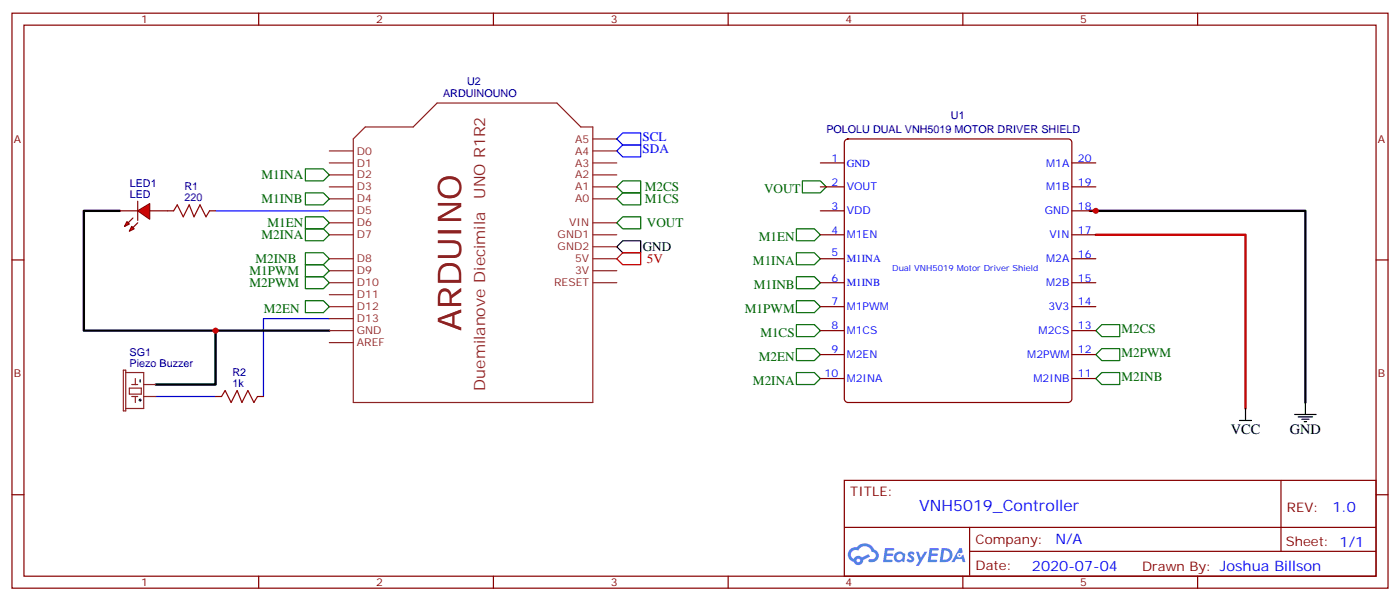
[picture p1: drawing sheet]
<svg xmlns="http://www.w3.org/2000/svg" width="412mm" height="177mm" viewBox="0 0 412 177" stroke-linecap="round" stroke-linejoin="round" font-family="sans-serif">
<g fill="none" stroke="#870000" stroke-width=".35">
<path d="M3.5 3.9h405.4v169.3h-405.4zM7.1 7.4h398.2v162.3h-398.2zM76.2 3.9v3.5M145.3 3.9v3.5M214.5 3.9v3.5M283.6 3.9v3.5M352.8 3.9v3.5M3.5 76.6h3.6M405.3 76.6h3.6M3.5 145.7h3.6M248.7 141.5h156.6v28.2h-156.6zM248.7 155.3h156.5"/>
<path d="M285.6 155.3v14.1M377.3 141.5v20.9M405.3 145.7h3.6M76.2 169.7v3.5M145.3 169.7v3.5M214.5 169.7v3.5M283.6 169.7v3.5M285.6 162.4h119.6M352.8 169.7v3.5"/>
</g>
<g fill="#5487ff">
<path d="M267.7 162.6a1.22 1.22 0 0 1 1.7 .3l-.4 .6a.47 .47 0 0 0-.3-.4 .47 .47 0 0 0-.5 .2l.1 .2a1.14 1.14 0 0 1 .8 1.7 1.14 1.14 0 0 1-1.9 0l-.2-.2 .5-.5 .7 .4a.29 .29 0 0 0 .3-.2 .29 .29 0 0 0-.2-.4 1.04 1.04 0 0 1-.6-1.7z"/>
<path d="M260.7 161.4h2.4l.3 .2-.2 .5h-1.8l-.1 .9h1.5l.3 .4-.3 .3h-1.6l-.2 1.1 1.7 .1 .2 .3-.2 .3h-2.6z"/>
<path d="M273.8 161.4h2.4l.3 .2-.1 .5h-1.8l-.2 .9h1.6l.3 .4-.4 .3h-1.6l-.1 1.1 1.7 .1 .2 .3-.2 .3h-2.6z"/>
<path d="M282.6 161.4h.7l.3 1.2-.6 .4a.69 .69 0 0 0-1 .2 .69 .69 0 0 0 .4 1 .69 .69 0 0 0 .9-.6l.5-.3 .6 2.2h-.8l-.2-.8h-1.8l-.5 .8h-.8z"/>
<path d="M269.8 162.5h.8l.6 1.8 1.1-1.8h.9l-2.6 4.2h-.8l.9-1.6z"/>
<path d="M277.4 161.4l-.6 4.1h1.3a2.11 2.11 0 0 0 2.5-2.1 2.11 2.11 0 0 0-2.5-2zM278.1 162.1a1.39 1.39 0 0 1 1.7 1.4 1.39 1.39 0 0 1-1.8 1.3h-.3z"/>
<path d="M263.7 163a1.54 1.54 0 0 0-.1 2.2 1.54 1.54 0 0 0 2.2 .1l.6 .2 .3-2.3-.2-.2h-.4a1.49 1.49 0 0 0-2.4 0zM264 164a.94 .94 0 0 1 1.8 0 .94 .94 0 0 1-1.8 0z"/>
<path d="M250.4 161.8a2.18 2.18 0 0 0 1.1 3.7 1.44 1.44 0 0 0 1.6 .9 1.44 1.44 0 0 0 1.2-1.5l2-1-.5-.7-1.9 .9a1.47 1.47 0 0 0-2.4 .5 1.39 1.39 0 0 1-.7-2 1.39 1.39 0 0 1 2-.4 2.12 2.12 0 0 1 2.2-1.3 2.12 2.12 0 0 1 1.9 1.7 1.14 1.14 0 0 1 1.1 1.4 1.14 1.14 0 0 1-1.7 .7 .43 .43 0 0 0-.5 .4 .43 .43 0 0 0 .4 .5 1.98 1.98 0 0 0 2.5-1.3 1.98 1.98 0 0 0-1.2-2.5 3.1 3.1 0 0 0-5.3-.7l-.9 .1zM252.3 165.1a.55 .55 0 0 1 1.1 0 .55 .55 0 0 1-1.1 0z"/>
<circle cx="282.6" cy="163.5" r=".26"/>
</g>
<path d="M181.7 72.7l1.7-1.8h5.3v3.5h-5.3z" fill="none" stroke="#000" stroke-width=".35"/>
<path d="M181.7 76.2l1.7-1.8h5.3v3.6h-5.3z" fill="none" stroke="#c00" stroke-width=".35"/>
<path d="M35.3 62.1h-10.6v35.3h72.3M321 62.1h63.5v56.4M63.5 97.4v15.8h-17.6" fill="none" stroke="#000" stroke-width=".71"/>
<path d="M322.8 69.1h44.1v51.2" fill="none" stroke="#c00" stroke-width=".71"/>
<path d="M97 93.8h-19.4v23M45.9 116.8h17.6" fill="none" stroke="#00c" stroke-width=".35"/>
<path d="M63.5 62.1h33.5" fill="none" stroke="#30f" stroke-width=".35"/>
<g fill="#f00" stroke="#870000" stroke-width=".35">
<path d="M40.6 62.1l3.5-2.1v4.6z"/>
<path d="M40.6 59.3v5.6z"/>
</g>
<g fill="#870000" stroke="#870000" stroke-width=".35">
<path d="M40.6 65.6l-1.4 1.4z"/>
<path d="M39.2 64.2l-1.5 1.4z"/>
</g>
<g fill="#f00" stroke="#870000" stroke-width=".35">
<path d="M38.8 66.7l.7 .7-1.4 .7z"/>
<path d="M37.4 65.3l.7 .7-1.4 .7z"/>
</g>
<path d="M35.3 62.1h5.3M44.1 62.1h7.1M61.7 62.1h1.8M63.5 116.8h1.8M75.8 116.8h1.8" fill="none" stroke="#870000" stroke-width=".35"/>
<path d="M181.7 40.9l1.7-1.7h5.3v3.5h-5.3zM181.7 44.4l1.7-1.7h5.3v3.5h-5.3z" fill="none" stroke="#00f" stroke-width=".35"/>
<g fill="none" stroke="#060" stroke-width=".35">
<path d="M90 56.8h5.2l1.8 1.8-1.8 1.7h-5.2zM90 49.7h5.2l1.8 1.8-1.8 1.8h-5.2zM181.7 55l1.7-1.7h5.3v3.5h-5.3zM181.7 58.6l1.7-1.8h5.3v3.5h-5.3zM236.4 53.3h5.3l1.7 1.7-1.7 1.8h-5.3zM90 78h5.2l1.8 1.7-1.8 1.8h-5.2zM90 74.4h5.2l1.8 1.8-1.8 1.8h-5.2zM90 67.4h5.2l1.8 1.7-1.8 1.8h-5.2zM90 63.9h5.2l1.8 1.7-1.8 1.8h-5.2zM183.4 63.9h5.3v3.5h-5.3l-1.7-1.8zM234.6 74.4h5.3l1.8 1.8-1.8 1.8h-5.3zM234.6 67.4h5.3l1.8 1.7-1.8 1.8h-5.3z"/>
<path d="M90 88.5h5.2l1.8 1.8-1.8 1.8h-5.2zM90 81.5h5.2l1.8 1.8-1.8 1.7h-5.2zM234.6 95.6h5.3l1.8 1.8-1.8 1.7h-5.3zM234.6 88.5h5.3l1.8 1.8-1.8 1.8h-5.3zM234.6 81.5h5.3l1.8 1.8-1.8 1.7h-5.3zM322.8 97.4l1.8-1.8h5.2v3.5h-5.2zM234.6 109.7h5.3l1.8 1.8-1.8 1.7h-5.3zM234.6 102.7h5.3l1.8 1.7-1.8 1.8h-5.3zM322.8 104.4l1.8-1.7h5.2v3.5h-5.2zM322.8 111.5l1.8-1.8h5.2v3.5h-5.2z"/>
</g>
<path d="M51.2 62.1l1-1.8 1.8 3.6 1.7-3.6 1.4 3.6 1.8-3.6 1.8 3.6 1-1.8M65.3 116.8l1-1.8 1.8 3.5 1.7-3.5 1.5 3.5 1.7-3.5 1.8 3.5 1-1.7" fill="none" stroke="#a10000" stroke-width=".35"/>
<path d="M41.3 117.5v.3h-.4M41.3 111.8v.7M41.6 117.8h-.3v.4M384.5 118.5v3.6M365.1 123.8h3.6M366.9 120.3v3.5M381.4 122.1h6.3M382.4 122.8h4.2M383.5 123.5h2.1M384.2 124.2h.7" fill="none" stroke="#000" stroke-width=".35"/>
<path d="M36.3 109h.7v12h-.7zM37 109.7h5.3v10.6h-5.3M38.1 114.3h3.5v1.8h-3.5zM38.8 116.8h1.8M38.8 113.2h1.8M39.9 111.5v1.7M39.9 116.8v1.7M42.3 116.8h3.6M42.3 113.2h3.6" fill="none" stroke="#8c2424" stroke-width=".35"/>
<path d="M248.9 41.4l.9-.5h64.9l.8 .5 .2 .6v75.5l-.4 .8-.6 .2h-64.9l-.9-.4-.2-.6v-75.5z" fill="#fff" stroke="#870000" stroke-width=".35"/>
<g fill="none" stroke="#870000" stroke-width=".35">
<path d="M241.7 48h7M241.7 55h7M315.7 48h7.1M315.7 55h7.1M241.7 62.1h7M241.7 69.1h7M241.7 76.2h7M315.7 62.1h7.1M315.7 69.1h7.1M315.7 76.2h7.1M241.7 83.3h7M241.7 90.3h7"/>
<path d="M241.7 97.4h7M315.7 83.3h7.1M315.7 90.3h7.1M315.7 97.4h7.1M241.7 104.4h7M241.7 111.5h7M315.7 104.4h7.1M315.7 111.5h7.1"/>
</g>
<g fill="none" stroke="#8c2424" stroke-width=".35">
<path d="M97 44.4h7.1M97 48h7.1M97 51.5h7.1M97 55h7.1M97 58.6h7.1M104.1 40.9l3.5-3.5h14.1l7.1-7.1h35.2l7.1 7.1h3.5v81.1h-70.5zM174.6 44.4h7.1M174.6 48h7.1M174.6 51.5h7.1M174.6 55h7.1M174.6 58.6h7.1M174.6 40.9h7.1"/>
<path d="M97 62.1h7.1M97 65.6h7.1M97 69.1h7.1M97 76.2h7.1M97 79.7h7.1M174.6 65.6h7.1M174.6 69.1h7.1M174.6 76.2h7.1M174.6 79.7h7.1M174.6 72.7h7.1M97 83.3h7.1M97 86.8h7.1"/>
<path d="M97 90.3h7.1M97 93.8h7.1M97 97.4h7.1M174.6 83.3h7.1M97 100.9h7.1"/>
</g>
<g fill="#c00">
<circle cx="63.5" cy="97.4" r=".88"/>
<circle cx="322.8" cy="62.1" r=".88"/>
</g>
<text font-size="9.5" fill="#8d2323" x="135.8" y="97.4" transform="rotate(-90 135.8 97.4)">ARDUINO</text>
<g font-size="4.6" fill="#8d2323">
<text x="142.9" y="58.6" transform="rotate(-90 142.9 58.6)">UNO R1R2</text>
<text x="142.9" y="115" transform="rotate(-90 142.9 115)">Duemilanove Diecimila</text>
</g>
<text font-size="4.6" fill="#00f" x="270.8" y="150.5">VNH5019_Controller</text>
<g font-size="4.2">
<text x="362.5" y="127.7">VCC</text>
<text x="379.9" y="127.7">GND</text>
</g>
<g font-size="4.2" fill="#00f">
<text x="392.5" y="150.7">1.0</text>
<text x="310.9" y="160.3">N/A</text>
<text x="304" y="168.1">2020-07-04</text>
</g>
<g font-size="3.9" fill="#00f">
<text x="189.3" y="41.7">SCL</text>
<text x="189.3" y="45.2">SDA</text>
</g>
<g font-size="3.9" fill="#060">
<text x="77.1" y="52.7">M1INA</text>
<text x="77.1" y="59.8">M1INB</text>
<text x="189.9" y="56.3">M2CS</text>
<text x="189.9" y="59.8">M1CS</text>
<text x="225.1" y="56.8">VOUT</text>
<text x="77.1" y="70.4">M2INA</text>
<text x="78.8" y="66.9">M1EN</text>
<text x="190.6" y="66.9">VOUT</text>
<text x="223.5" y="70.9">M1EN</text>
<text x="75.3" y="77.4">M2INB</text>
<text x="221.8" y="78">M1INA</text>
<text x="73.5" y="81">M1PWM</text>
<text x="73.5" y="84.5">M2PWM</text>
<text x="222" y="85">M1INB</text>
<text x="77.7" y="92">M2EN</text>
<text x="219.4" y="92.1">M1PWM</text>
<text x="224" y="99.1">M1CS</text>
<text x="330.4" y="98.1">M2CS</text>
<text x="223.5" y="106.2">M2EN</text>
<text x="330.4" y="105.2">M2PWM</text>
<text x="221.8" y="113.2">M2INA</text>
<text x="330.4" y="112.2">M2INB</text>
</g>
<text font-size="3.9" x="189.3" y="73.9">GND</text>
<text font-size="3.9" fill="#c00" x="190.6" y="77.5">5V</text>
<g font-size="3.9" fill="#800">
<text x="250.5" y="146.1">TITLE:</text>
<text x="379.1" y="150.7">REV:</text>
<text x="287.4" y="160.2">Company:</text>
<text x="378.7" y="160.9">Sheet: 1/1</text>
<text x="287.4" y="167.9">Date:</text>
<text x="336.4" y="168">Drawn By: Joshua Billson</text>
</g>
<g font-size="3.2" fill="#800">
<text x="41.6" y="6.9">1</text>
<text x="110.8" y="6.9">2</text>
<text x="179.9" y="6.9">3</text>
<text x="249.1" y="6.9">4</text>
<text x="318.2" y="6.9">5</text>
<text x="4.1" y="42">A</text>
<text x="405.9" y="42">A</text>
<text x="4.1" y="111.1">B</text>
<text x="405.9" y="111.1">B</text>
<text x="41.6" y="172.7">1</text>
<text x="110.8" y="172.7">2</text>
<text x="179.9" y="172.7">3</text>
<text x="249.1" y="172.7">4</text>
<text x="318.2" y="172.7">5</text>
</g>
<g font-size="3.2" fill="#000080">
<text x="130.5" y="28.6">ARDUINOUNO</text>
<text x="137.6" y="25">U2</text>
<text x="280.1" y="34.9">U1</text>
<text x="243.4" y="39.2">POLOLU DUAL VNH5019 MOTOR DRIVER SHIELD</text>
<text x="38.2" y="58.2">LED</text>
<text x="38.2" y="55">LED1</text>
<text x="54.3" y="59.3">220</text>
<text x="54.3" y="56">R1</text>
<text x="38.2" y="108">Piezo Buzzer</text>
<text x="38.2" y="104.9">SG1</text>
<text x="68.4" y="113.9">1k</text>
<text x="68.4" y="110.7">R2</text>
</g>
<g font-size="3.2" fill="#8d2323">
<text x="169.4" y="42">A5</text>
<text x="105.1" y="45.5">D0</text>
<text x="169.4" y="45.5">A4</text>
<text x="105.1" y="49">D1</text>
<text x="105.1" y="52.6">D2</text>
<text x="169.4" y="49">A3</text>
<text x="169.4" y="52.6">A2</text>
<text x="105.1" y="56.1">D3</text>
<text x="105.1" y="59.6">D4</text>
<text x="169.4" y="56.1">A1</text>
<text x="169.4" y="59.6">A0</text>
<text x="105.1" y="63.1">D5</text>
<text x="105.1" y="66.7">D6</text>
<text x="105.1" y="70.2">D7</text>
<text x="164.3" y="70.2">GND1</text>
<text x="167.7" y="66.7">VIN</text>
<text x="105.1" y="77.3">D8</text>
<text x="164.3" y="73.7">GND2</text>
<text x="169.4" y="77.3">5V</text>
<text x="105.1" y="80.8">D9</text>
<text x="169.4" y="80.8">3V</text>
<text x="105.1" y="84.3">D10</text>
<text x="105.1" y="87.8">D11</text>
<text x="163.2" y="84.3">RESET</text>
<text x="105.1" y="91.4">D12</text>
<text x="105.1" y="94.9">D13</text>
<text x="105.1" y="98.4">GND</text>
<text x="105.1" y="102">AREF</text>
</g>
<g font-size="3.2" fill="#00f">
<text x="244.9" y="47.6">1</text>
<text x="317.5" y="47.6">20</text>
<text x="249.4" y="49">GND</text>
<text x="308.2" y="49">M1A</text>
<text x="244.9" y="54.7">2</text>
<text x="249.4" y="56.1">VOUT</text>
<text x="308.2" y="56.1">M1B</text>
<text x="317.5" y="54.7">19</text>
<text x="244.9" y="61.7">3</text>
<text x="249.4" y="63.1">VDD</text>
<text x="307.7" y="63.1">GND</text>
<text x="317.5" y="61.7">18</text>
<text x="244.9" y="68.8">4</text>
<text x="249.4" y="70.2">M1EN</text>
<text x="309.2" y="70.2">VIN</text>
<text x="317.5" y="68.8">17</text>
<text x="244.9" y="75.3">5</text>
<text x="249.4" y="77.3">M1INA</text>
<text x="308.2" y="77.3">M2A</text>
<text x="317.5" y="75.8">16</text>
<text x="244.9" y="82.9">6</text>
<text x="317.5" y="82.9">15</text>
<text x="244.9" y="90">7</text>
<text x="249.4" y="84.3">M1INB</text>
<text x="308.2" y="84.3">M2B</text>
<text x="317.5" y="90">14</text>
<text x="249.4" y="91.4">M1PWM</text>
<text x="308.8" y="91.4">3V3</text>
<text x="244.9" y="97">8</text>
<text x="249.4" y="98.4">M1CS</text>
<text x="306" y="98.4">M2CS</text>
<text x="317.5" y="97">13</text>
<text x="244.9" y="104.1">9</text>
<text x="249.4" y="105.5">M2EN</text>
<text x="302.6" y="105.5">M2PWM</text>
<text x="317.5" y="104.1">12</text>
<text x="242.9" y="111.1">10</text>
<text x="249.4" y="112.5">M2INA</text>
<text x="304.5" y="112.5">M2INB</text>
<text x="317.5" y="111.1">11</text>
</g>
<text font-size="2.5" fill="#00f" x="262.8" y="79.7">Dual VNH5019 Motor Driver Shield</text>
</svg>
